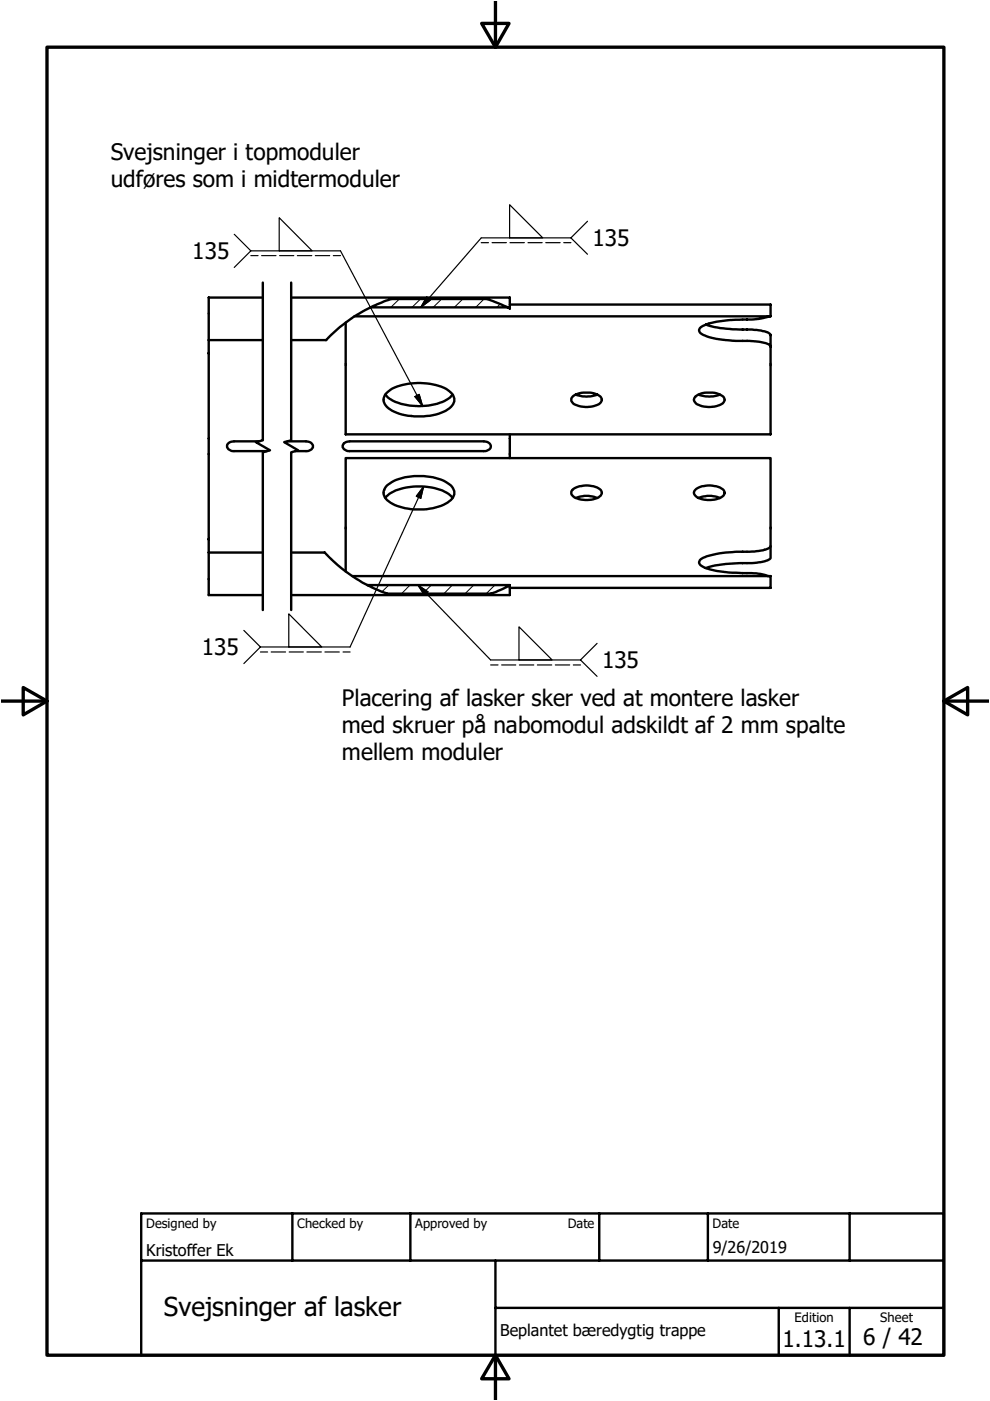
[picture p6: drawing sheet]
<svg xmlns="http://www.w3.org/2000/svg" width="210mm" height="297mm" viewBox="0 0 210 297" stroke-linecap="round" stroke-linejoin="round" font-family="sans-serif">
<g fill="none" stroke="#000" stroke-width=".21">
<path d="M84.7 63.4l-1.8 1.8M89.2 63.4l-1.9 1.8M93.7 63.4l-1.9 1.8M98.1 63.4l-1.8 1.8M102.6 63.4l-1.7 1.8M106.1 64.4l-.8 .8M78 124.1h.1M82.4 124.1l-1.4 1.3M86.9 124.1l-1.8 1.8M91.5 124.1l-1.9 1.8M95.9 124.1l-1.8 1.8M100.4 124.1l-1.8 1.8"/>
<path d="M104.9 124.1l-1.8 1.8"/>
</g>
<g fill="none" stroke="#000" stroke-width=".51">
<path d="M55.7 59.9v33.5l-1.5 .3 3 1.8-1.5 .4v33.4M61.7 59.9v33.5l-1.4 .3 2.9 1.8-1.5 .4v33.4M44.3 72.1h11.4M55.7 63.1h-11.4v63.1h11.4M61.7 63.1h46.4v2.3l-1.9-.9-3-1.1h-20.2a32.9 32.9 0 0 0-13.9 8.7h-7.4M78.5 65.2h29.2M108.1 64.6h55.3v2.5h-88.2M149.7 68.8a28.7 28.7 0 0 0 9.7 1.1h1a4.7 4.7 0 0 1 3 1.1v2.5M163.1 67.1h-.2a12.6 12.6 0 0 1-5.4 .6l-2.2 .1a13.8 13.8 0 0 0-6.7 1.6 .81 .81 0 0 0-.4 .8 .81 .81 0 0 0 .6 .6 14.8 14.8 0 0 0 6.5 1.4 22.6 22.6 0 0 1 7.4 .7l.7 .5v18.7h-90.1v-23.7M54.9 93.6h-5.3a1.09 1.09 0 0 0-1.2 .4 1.09 1.09 0 0 0 0 1.2l.9 .4h7.3M60.9 93.6h4a1.1 1.1 0 0 1 1.2 .4 1.1 1.1 0 0 1 0 1.2l-.9 .4h-2.6M72.9 94l1.2-.4h28.5a1.14 1.14 0 0 1 1.4 1.4l-.4 .3-.7 .3h-28.8a1.1 1.1 0 0 1-1.1-.3 1.1 1.1 0 0 1-.2-1.1z"/>
<path d="M81.7 83.7a7.9 7.9 0 0 0 5.8 2.3 11.8 11.8 0 0 0 7.9-1.7l.5-.6M81.8 83.5a8.5 8.5 0 0 1 6-2.2 11.8 11.8 0 0 1 7.5 1.6 2.07 2.07 0 0 1 0 3.7 9.9 9.9 0 0 1-5.5 1.7h-2a8.9 8.9 0 0 1-6-2.3 1.91 1.91 0 0 1 0-2.5zM108.1 92.1v5M121.4 84.1l.7-.5a5.9 5.9 0 0 1 4.8 .2 1.07 1.07 0 0 1 .7 1.2 1.07 1.07 0 0 1-1 .9 5.9 5.9 0 0 1-5-.3 .93 .93 0 0 1-.4-1.3zM122.1 83.7a6.4 6.4 0 0 0 4.5 0M147.4 84.1l.8-.5a5.8 5.8 0 0 1 4.7 .2 1.06 1.06 0 0 1 .7 1.1 1.06 1.06 0 0 1-1 1 5.9 5.9 0 0 1-5-.3 .93 .93 0 0 1-.4-1.3zM148.1 83.7a6.7 6.7 0 0 0 4.5 0M44.3 117.2h11.4M61.7 117.2h7.1a33.9 33.9 0 0 0 13.3 8.7h22l4-1.8M81.7 105.6a7.7 7.7 0 0 1 5.8-2.4 11 11 0 0 1 8.2 2.1l.2 .3M82.1 102.9a11 11 0 0 1 7.7-2 8.8 8.8 0 0 1 6.1 2.3 2.2 2.2 0 0 1-1 3.4 11.4 11.4 0 0 1-5.1 1.4 12.2 12.2 0 0 1-6.6-1.2 2.75 2.75 0 0 1-1.9-2.6zM121.6 103.7a5.4 5.4 0 0 1 5.8 .2 1.08 1.08 0 0 1-.8 1.7 5.7 5.7 0 0 1-5-.3 .9 .9 0 0 1 0-1.6z"/>
<path d="M122.1 105.6a5.7 5.7 0 0 1 4.5 0M147.6 103.7a5.4 5.4 0 0 1 5.8 .2 1.08 1.08 0 0 1-.8 1.7 5.2 5.2 0 0 1-5.2-.5l-.3-.6zM148.1 105.6a5.5 5.5 0 0 1 4.5 0M163.4 115.8v2.5a5.2 5.2 0 0 1-3.5 1.1h-3.1a24.3 24.3 0 0 0-7.1 1.1M73.3 121.2v-24.1h90.1v18.8a6 6 0 0 1-4 1l-1.9 .1a20.2 20.2 0 0 0-8.7 1.4 .84 .84 0 0 0-.6 .8 .84 .84 0 0 0 .6 .8 15.1 15.1 0 0 0 7.2 1.4l1.5 .1a14.9 14.9 0 0 1 5.5 .6M74.7 122.1h88.7v2.5h-55.3M77.9 124.1h30.2v2.1h-46.4M29.9 257.3h170.2v30h-170.2zM62 257.3v10M87 257.3v10M127.1 257.3v10M150.1 257.3v10"/>
<path d="M180.1 257.3v10M29.9 267.3h170.2M105 277.3h95.1M105 267.3v20M165.1 277.3v10M180.1 277.3v10"/>
</g>
<path d="M10 10h190.1v277.3h-190.1zM102.1 5h5.8l-2.9 5zM105 .3v9.7M.3 148.6h9.7M4.9 145.8l5.1 2.8-5.1 3zM200.1 148.6l5.1-2.8v5.8zM200.1 148.6h9.5M105 287.3l2.9 5h-5.8zM105 287.3v9.4" fill="none" stroke="#000" stroke-width=".71"/>
<g fill="none" stroke="#000" stroke-width=".25">
<path d="M49.7 49.7l3.5 3.5M53.2 53.2h19l17.4 32.9M53.2 53.2l-3.5 3.5M53.2 54.2h1.5M55.5 54.2h3M59.2 46.2l7 7h-7zM59.3 54.2h3M63 54.2h3.1M66.9 54.2h3M70.7 54.2h1.5M102 51.4h1.6M104.3 51.4h3.1"/>
<path d="M108 43.4l7.1 7h-7.1zM108.1 51.4h3.1M111.9 51.4h3M115.7 51.4h3.1M119.5 51.4h1.5M121 50.4h-19l-12.8 14.8M121 50.4l3.6 3.5M124.6 46.9l-3.6 3.5M90.5 63l.7 .6-2 1.6zM88 84.1l.9-.5 .7 2.5zM89.8 103.2l-.6 2.4-.9-.4zM89.8 103.2l-15.6 34h-19"/>
<path d="M51.7 133.7l3.5 3.5M55.2 137.2l-3.5 3.5M55.2 138.2h1.5M57.5 138.2h3.1M61.2 130.1l7 7.1h-7zM61.3 138.2h3M65.1 138.2h3M68.9 138.2h3M72.7 138.2h1.5M88.6 124.1l2.1 1.4-.7 .7zM88.6 124.1l15.4 15.8h19.1M110 132.9l7.1 7h-7.1z"/>
<path d="M123.1 139.9l3.5 3.5M126.6 136.4l-3.5 3.5M104 141h1.6M106.4 141h3M110.1 141h3.1M113.9 141h3.1M117.7 141h3.1M121.6 141h1.5"/>
</g>
<path d="M90.5 63l.7 .6-2 1.6zM88 84.1l.9-.5 .7 2.5zM89.8 103.2l-.6 2.4-.9-.4zM88.6 124.1l2.1 1.4-.7 .7z" fill="#000" stroke="#000" stroke-width=".25"/>
<text font-size="5.5" x="34.8" y="279.1">Svejsninger af lasker</text>
<g font-size="4.8">
<text x="23.5" y="33.9">Svejsninger i topmoduler</text>
<text x="23.5" y="39.6">udføres som i midtermoduler</text>
<text x="125.6" y="52.2">135</text>
<text x="40.7" y="55">135</text>
<text x="42.8" y="139">135</text>
<text x="127.6" y="141.7">135</text>
<text x="72.5" y="149.7">Placering af lasker sker ved at montere lasker</text>
<text x="72.5" y="155.5">med skruer på nabomodul adskildt af 2 mm spalte</text>
<text x="72.5" y="161.2">mellem moduler</text>
<text x="165.9" y="285.6">1.13.1</text>
<text x="183" y="285.3">6 / 42</text>
</g>
<g font-size="3.4">
<text x="31" y="266.2">Kristoffer Ek</text>
<text x="151.1" y="265.7">9/26/2019</text>
<text x="106.1" y="283.3">Beplantet bæredygtig trappe</text>
</g>
<g font-size="2.7">
<text x="31" y="260.4">Designed by</text>
<text x="63" y="260.4">Checked by</text>
<text x="88.1" y="260.4">Approved by</text>
<text x="120.4" y="260.3">Date</text>
<text x="151.1" y="260.3">Date</text>
<text x="168.5" y="280.4">Edition</text>
<text x="186.6" y="280.4">Sheet</text>
</g>
</svg>
